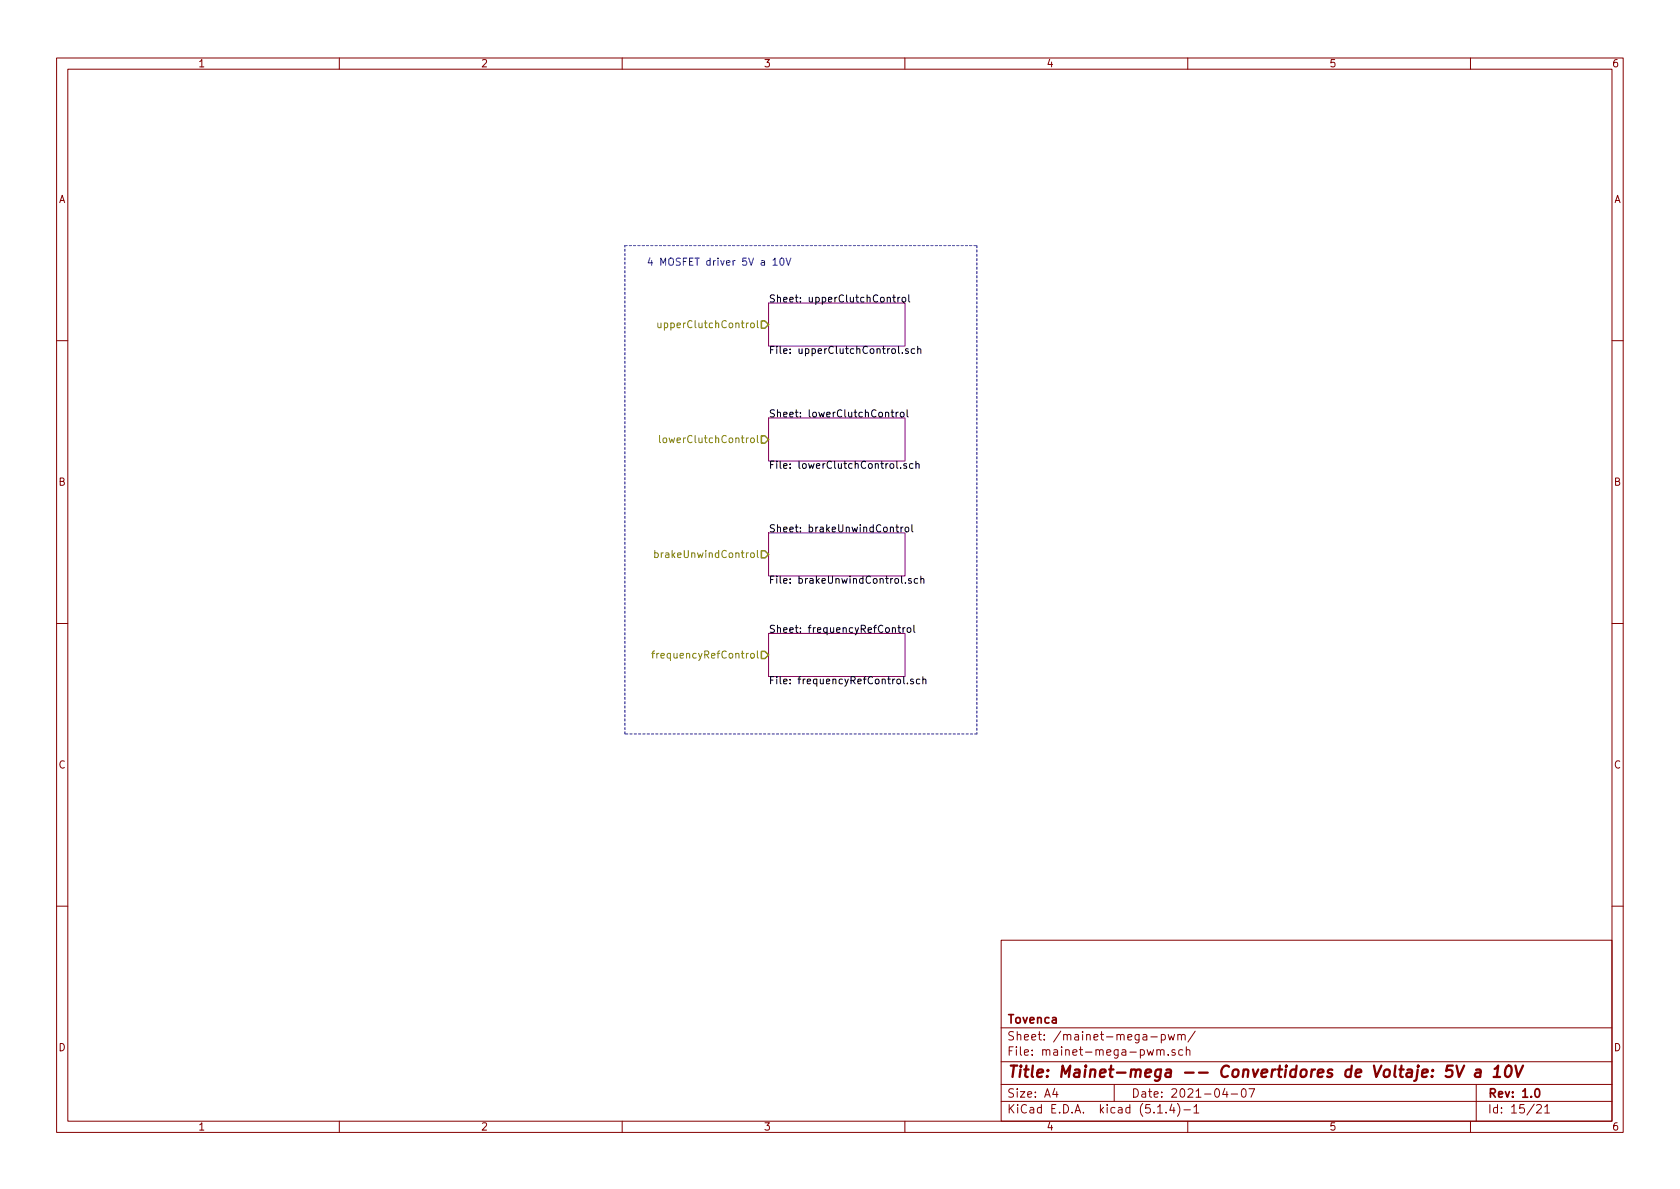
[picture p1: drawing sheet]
<svg xmlns="http://www.w3.org/2000/svg" width="297mm" height="210mm" viewBox="0 0 297 210" stroke-linecap="round" stroke-linejoin="round" font-family="sans-serif">
<g fill="none" stroke="#840000" stroke-width=".18">
<path d="M10 10.3h277v189.9h-277zM12 12.2h273v186.1h-273zM60 10.3v1.9M110 10.3v1.9M160 10.3v1.9M210 10.3v1.9M260 10.3v1.9M10 60.2h2M285 60.2h2M10 110.3h2M285 110.3h2M10 160.2h2"/>
<path d="M177 166.3h108v32h-108zM285 160.2h2M60 198.3v1.9M110 198.3v1.9M160 198.3v1.9M177 194.8h108M177 191.8h108M177 187.8h108M177 181.8h108M186.5 192.5l-.4 1h1M186.8 193v1M197 191.8v3"/>
<path d="M203.5 183.4h1.1M204.5 185.7l.2-.1 .4 .1 .1 .9M204.5 185.6v1M204.7 196.8h.8M205.2 185.8a.34 .34 0 0 1 .3-.2 .34 .34 0 0 1 .3 .2v.8M205.3 183l.5-.1 .2 .3v.6l-.2 .1-.5-.1M205.3 182.9v1.5M206.2 196.7v.1M206.6 186.5v.1M206.6 182.9l.2 1 .3-.7 .3 .7 .3-1M207.2 195.2l-.4 1.1h.9M207.5 195.8v1"/>
<path d="M207.7 185.7l-.3-.1-.2 .2 .1 .2 .4 .2v.3h-.5M208.2 195.1a1.71 1.71 0 0 1 0 2.3M208.3 183.1l.2-.2 .3 .1 .1 .9M208.3 182.9v1M208.9 183.1a.36 .36 0 0 1 .3-.2 .36 .36 0 0 1 .3 .2v.8M209.1 185.7l-.4-.1-.3 .3 .1 .6 .2 .1 .4-.1M209.3 196.3h1.2M209.8 185.7l.2-.1 .3 .1 .1 .9M209.8 185.1v1.5M210 198.3v1.9M211.1 195.8l.4-.5v1.5M211.1 196.8h.9"/>
<path d="M211.3 182.3l-1.3 2M216.6 192.5l-.4 1h.9M216.9 193v1M217.7 193.5h1.1M219.6 192.7l.4-.2a.94 .94 0 0 1 0 1.5 .82 .82 0 0 1-.4-1.3zM220.8 192.5h1l-.6 1.5M260 198.3v1.9M261 191.8v6.5M271.7 195.5l.2-.2h.4l.2 .5-.9 1h.9M273.1 195.8l.5-.5v1.5M273.1 196.8h.9"/>
</g>
<path d="M271.5 192.7l.2-.2a.81 .81 0 0 1 .6 .6 .81 .81 0 0 1-.3 .8l-.1 .1a.79 .79 0 0 1-.4-1.3z" fill="none" stroke="#840000" stroke-width=".3"/>
<path d="M253.3 189.2v.2M256.9 188.4h-1l-.2 1 .3-.2 .7 .1 .1 .3-.2 .7-.3 .1h-.4l-.3-.1M257.5 188.4l.5 2 .9-2M261 189.2h.7v1.2M261.8 189.6l-.7 .1a.4 .4 0 0 0-.3 .3 .4 .4 0 0 0 .2 .4l.7-.1M264.1 190.4h1.1M264.3 189l.6-.6-.3 2M266.5 188.5a.44 .44 0 0 1 .5 0 .44 .44 0 0 1 .2 .3 1.15 1.15 0 0 1-.7 1.6l-.2-.1a1.52 1.52 0 0 1 .2-1.8zM267.9 188.4l.5 2 .9-2" fill="none" stroke="#840000" stroke-width=".41"/>
<path d="M135.9 53.6h24.1v7.6h-24.1zM135.9 73.9h24.1v7.6h-24.1zM135.9 94.2h24.1v7.6h-24.1zM135.9 112h24.1v7.6h-24.1z" fill="none" stroke="#840084" stroke-width=".18"/>
<g fill="none" stroke="#000" stroke-width=".18">
<path d="M156.9 52.7l.1-.1h.4v.8M157.8 52.6h.5M158 52.1v1.1l.3 .2M158.7 52.6v.8M159.1 52.6l-.4 .2M159.6 52.6h.3l.2 .1v.5l-.1 .2h-.3l-.2-.1zM160.7 52.1v1.1l.2 .2M156.6 73l.2-.1h.2l.1 .8M157.6 72.9h.4M157.7 72.5v1.1l.3 .1M158.4 72.9v.8M158.8 72.9l-.4 .2"/>
<path d="M158.9 61.2v1.1l.2 .2M159.3 72.9h.3l.2 .1v.5l-.1 .2h-.3l-.2-.1v-.5zM159.5 62.4v.1M160.4 72.5v1.1l.2 .1M160.6 61.7h-.3l-.2 .1v.2l.5 .1v.4h-.5M161.7 61.7h-.3l-.3 .2 .1 .6h.5M162.3 61.8l.1-.1h.3l.1 .8M162.3 61.2v1.3M158.4 93.2h.5M158.6 81.6v1l.1 .2M158.6 92.8v1.1l.3 .2M159.2 82.7v.1"/>
<path d="M159.3 93.2v.9M159.7 93.2l-.3 .1-.1 .1M160.1 93.3l.4-.1 .1 .1v.7l-.3 .1-.3-.3zM160.3 82h-.3l-.2 .2v.1l.5 .2v.3h-.5M161.2 92.8v1.1l.2 .2M161.4 82h-.3l-.3 .2 .1 .6h.5M162 82.1l.1-.1h.3l.1 .8M162 81.6v1.2M157.8 111.1l.2-.1h.3v.8M158.7 111h.5M158.9 110.6v1.1l.3 .1M159.4 101.9v1.1l.2 .1"/>
<path d="M159.7 111v.8M159.8 119.7v1l.2 .2M160 111l-.3 .2M160.1 103v.1M160.5 111h.3l.3 .2-.2 .6h-.3l-.2-.2zM161.1 102.4l-.3-.1-.2 .2 .1 .2 .4 .1v.3h-.5M161.6 110.6v1.1l.2 .1M162.3 102.4l-.4-.1-.3 .2 .2 .6h.5M162.8 102.4l.2-.1 .3 .1v.7M162.8 101.9v1.2M163.2 119.7v1.2M160.5 120.8v.1"/>
<path d="M161.5 120.1h-.3l-.2 .2 .1 .1 .4 .2v.3h-.5M162.6 120.1h-.3l-.3 .2 .1 .6h.5M163.2 120.2l.1-.1h.4v.8"/>
</g>
<path d="M110.5 43.4h62.2M172.7 43.4v86.4M110.5 129.8v-86.4M172.7 129.8h-62.2" fill="none" stroke="#0000c2" stroke-width=".18" stroke-dasharray=".4 .4"/>
<g fill="none" stroke="#848400" stroke-width=".18">
<path d="M116.3 57.1l.1 .8 .3 .1 .2-.2M116.9 57.1v.9M133.9 56.7v1.1l.2 .2M116.6 77v1.1l.2 .2M117.3 77.6l.2-.2 .3 .1 .1 .2-.1 .5-.3 .1-.2-.1zM133.9 77v1.1l.2 .2M115.8 97.8h.3l.3 .2-.1 .5h-.5M115.8 97.3v1.3M133.9 97.3v1.1l.2 .2M115.2 115.5h.5M115.7 115.1l-.3 .2v1.1M116.1 115.5v.9"/>
<path d="M116.5 115.5l-.4 .3M133.9 115.1v1.1l.2 .2"/>
</g>
<path d="M134.6 56.8h.7l.6 .6-.6 .6h-.7zM134.6 77.1h.7l.6 .6-.6 .7h-.7zM134.6 97.4h.7l.6 .6-.6 .7h-.7zM134.6 115.2h.7l.6 .6-.6 .7h-.7z" fill="none" stroke="#848400" stroke-width=".25"/>
<path d="M136.7 46l.3-.4v1.3M136.7 46.9h.7M138 45.8l.2-.2a.69 .69 0 0 1 .4 .7 .69 .69 0 0 1-.4 .6l-.2-.1-.1-.4zM139 45.6l.4 1.3 .4-1.3" fill="none" stroke="#0000c2" stroke-width=".18"/>
<text font-size="2.8" fill="#840000" x="178" y="190.5">Title: Mainet-mega -- Convertidores de Voltaje: 5V a 10V</text>
<g font-size="2.1" fill="#840000">
<text x="178" y="184">Sheet: /mainet-mega-pwm/</text>
<text x="178" y="181">Tovenca</text>
<text x="178" y="186.7">File: mainet-mega-pwm.sch</text>
<text x="178" y="196.9">KiCad E.D.A. kicad (5.1.4)-1</text>
<text x="178" y="194.1">Size: A4</text>
<text x="200" y="194.1">Date: 2021-04-07</text>
<text x="263" y="194.1">Rev: 1.0</text>
<text x="263" y="196.9">Id: 15/21</text>
</g>
<g font-size="1.8" fill="#840000">
<text x="35" y="11.9">1</text>
<text x="85" y="11.9">2</text>
<text x="135" y="11.9">3</text>
<text x="185" y="11.9">4</text>
<text x="235" y="11.9">5</text>
<text x="285" y="11.9">6</text>
<text x="10.4" y="35.9">A</text>
<text x="285.4" y="35.9">A</text>
<text x="10.4" y="85.9">B</text>
<text x="285.4" y="85.9">B</text>
<text x="10.4" y="135.9">C</text>
<text x="285.4" y="135.9">C</text>
<text x="10.4" y="185.9">D</text>
<text x="285.4" y="185.9">D</text>
<text x="35" y="199.9">1</text>
<text x="85" y="199.9">2</text>
<text x="135" y="199.9">3</text>
<text x="185" y="199.9">4</text>
<text x="235" y="199.9">5</text>
<text x="285" y="199.9">6</text>
</g>
<text font-size="1.8" fill="#0000c2" x="114.3" y="47">4 MOSFET driver 5V a 10V</text>
<g font-size="1.8">
<text x="135.9" y="53.5">Sheet: upperClutchControl</text>
<text x="135.9" y="62.6">File: upperClutchControl.sch</text>
<text x="135.9" y="73.8">Sheet: lowerClutchControl</text>
<text x="135.9" y="82.9">File: lowerClutchControl.sch</text>
<text x="135.9" y="94.1">Sheet: brakeUnwindControl</text>
<text x="135.9" y="103.2">File: brakeUnwindControl.sch</text>
<text x="135.9" y="111.9">Sheet: frequencyRefControl</text>
<text x="135.9" y="121">File: frequencyRefControl.sch</text>
</g>
<g font-size="1.8" fill="#848400">
<text x="117.7" y="58">upperClutchControl</text>
<text x="118" y="78.4">lowerClutchControl</text>
<text x="117" y="98.7">brakeUnwindControl</text>
<text x="116.8" y="116.5">frequencyRefControl</text>
</g>
</svg>
